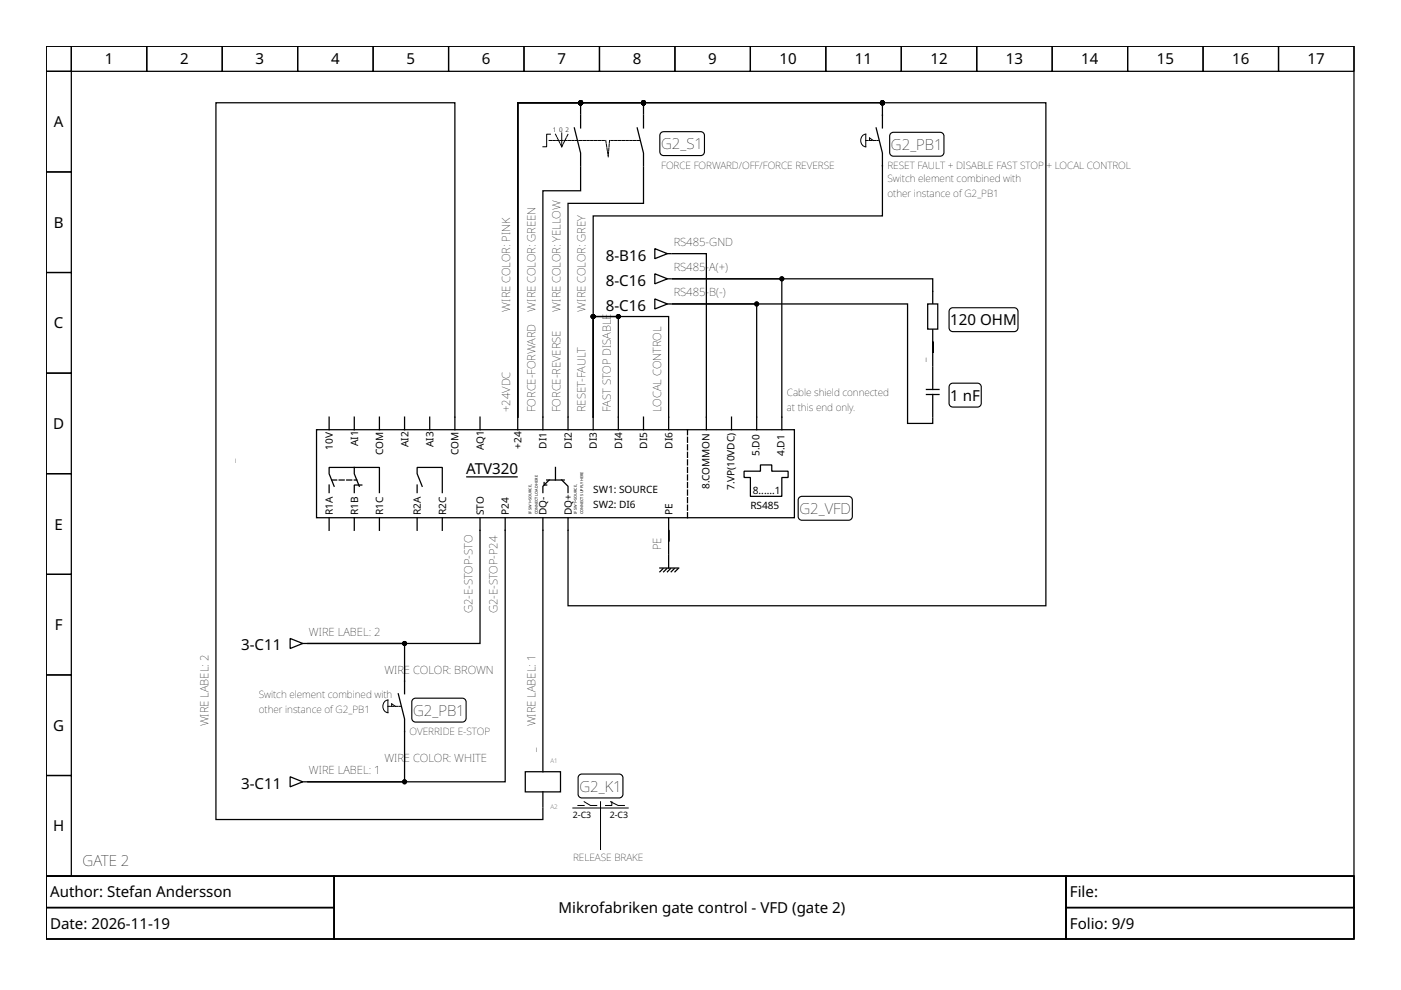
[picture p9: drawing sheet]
<svg xmlns="http://www.w3.org/2000/svg" width="297mm" height="210mm" viewBox="0 0 297 210" stroke-linecap="round" stroke-linejoin="round" font-family="sans-serif">
<g fill="none" stroke="#000" stroke-width=".27">
<path d="M9.8 9.8h277.3v176h-277.3zM9.8 9.8h5.3v5.3h-5.3zM9.8 15.1h5.3v21.4h-5.3zM15.1 9.8h16v5.3h-16zM31.1 9.8h16v5.3h-16zM47.1 9.8h16v5.3h-16zM63.1 9.8h16v5.3h-16zM79.1 9.8h16v5.3h-16zM95.1 9.8h16v5.3h-16zM111.1 9.8h16v5.3h-16zM127.1 9.8h16v5.3h-16zM143.1 9.8h16v5.3h-16z"/>
<path d="M159.1 9.8h16v5.3h-16zM175.1 9.8h16v5.3h-16zM191.1 9.8h16v5.3h-16zM207.1 9.8h16v5.3h-16zM223.1 9.8h16v5.3h-16zM239.1 9.8h16v5.3h-16zM255.1 9.8h16v5.3h-16zM271.1 9.8h16v5.3h-16zM9.8 36.5h5.3v21.3h-5.3zM121.8 27.1l1.3 5.4v2.6M123.1 24.5v2.6M135.1 27.1l1.3 5.4v2.6"/>
<path d="M136.4 24.5v2.6M9.8 57.8h5.3v21.3h-5.3zM138.8 58l2.7 1.1-2.7 1.1zM138.8 52.7l2.7 1.1-2.7 1zM141.5 59.1h.8M141.5 53.8h.8M9.8 79.1h5.3v21.3h-5.3zM138.8 63.4l2.7 1-2.7 1.1zM141.5 64.4h.8M197.8 61.8v10.6M197.8 77.8v4.8M67.1 91.1h101.3v18.7h-101.3z"/>
<path d="M69.8 88.4v2.7M75.1 99.1v1.3l1.1 2.7M75.1 88.4v2.7M80.4 88.4v2.7M85.8 88.4v2.7M91.1 88.4v2.7M96.4 88.4v2.7M101.8 88.4v2.7M109.8 88.4v2.7M115.1 88.4v2.7M117.8 99.1v2.7M120.4 88.4v2.7"/>
<path d="M125.8 88.4v2.7M131.1 88.4v2.7M136.4 88.4v2.7M141.8 88.4v2.7M149.8 88.4v2.7M155.1 88.4v2.7M157.8 99.9h3.4v-1.3h2.4v1.3h3.5v1.3h-1.3v4h-6.7v-4h-1.3zM160.4 88.4v2.7M165.8 88.4v2.7M196.4 83.6h2.7M196.4 82.6h2.7M197.8 83.6v4.8"/>
<path d="M9.8 100.4h5.3v21.4h-5.3zM69.8 102.8v1.6M69.8 109.8v2.6M70.8 103.1l-1-2.7v-1.3h10.6v5.3M75.1 109.8v2.6M76.7 102.8h-1.6v1.6M80.4 109.8v2.6M88.4 102.8v1.6M88.4 109.8v2.6M89.5 103.1l-1.1-2.7v-1.3h5.4v5.3M93.8 109.8v2.6M98.8 101.1h11"/>
<path d="M101.8 109.8v2.6M107.1 109.8v2.6M115.1 109.8v2.6M115.4 102.3v.5h.5M115.9 101.8h3.7M116.4 101.8l-1.3 1.3v1.3M119.1 101.8l1.3 1.3v1.3M120.4 109.8v2.6M141.8 109.8v2.6M9.8 121.8h5.3v21.3h-5.3zM61.5 135.4l2.7 1-2.7 1.1zM64.2 136.4h.8"/>
<path d="M9.8 143.1h5.3v21.3h-5.3zM9.8 164.4h5.3v21.4h-5.3zM61.5 164.7l2.7 1.1-2.7 1zM64.2 165.8h.8M9.8 185.8h277.3v13.3h-277.3zM9.8 185.8h61v6.6h-61zM9.8 192.4h61v6.7h-61zM70.8 185.8h155.2v13.3h-155.2zM226 185.8h61.1v6.6h-61.1zM226 192.4h61.1v6.7h-61.1z"/>
</g>
<path d="M145.8 91.1v18.7M70.3 101.8h5.3" fill="none" stroke="#000" stroke-width=".27" stroke-dasharray="1.1 .5"/>
<path d="M140.1 28.2l.6-.3h7.9a.8 .8 0 0 1 .8 .8v3.5a.8 .8 0 0 1-.8 .8h-7.9a.8 .8 0 0 1-.8-.8v-3.5zM201.5 81.5l.5-.3h5.2a.8 .8 0 0 1 .8 .8v3.5a.8 .8 0 0 1-.8 .8h-5.2a.8 .8 0 0 1-.8-.8v-3.5zM169.5 105.5l.5-.3h9.9a.8 .8 0 0 1 .8 .8v3.5a.8 .8 0 0 1-.8 .8h-9.9a.8 .8 0 0 1-.8-.8v-3.5z" fill="none" stroke="#000" stroke-width=".24"/>
<path d="M117.8 28.5l1.3 2.6M119.1 31.1l1.3-2.6M128.1 29.8h-11.9M128.4 29.8l.6 3.5M129.2 29.8l-.2 3.2M135.6 29.8h-6.4" fill="none" stroke="#000" stroke-width=".21" stroke-dasharray=".5 .3"/>
<path d="M116.7 28.5h-.8v2.6h-.8M119.1 28.2v2.9" fill="none" stroke="#000" stroke-width=".21"/>
<path d="M196.7 64.4h2.1v5.4h-2.1z" fill-rule="evenodd" fill="#fff" stroke="#000" stroke-width=".27"/>
<path d="M188.9 28.3l.5-.2h9.9a.8 .8 0 0 1 .8 .8v3.4a.8 .8 0 0 1-.8 .8h-9.9a.8 .8 0 0 1-.8-.8v-3.4zM201.5 65.5l.5-.3h13a.8 .8 0 0 1 .8 .8v3.5a.8 .8 0 0 1-.8 .8h-13a.8 .8 0 0 1-.8-.8v-3.5zM87.5 148.3l.6-.3h9.9a.8 .8 0 0 1 .8 .8v3.5a.8 .8 0 0 1-.8 .8h-9.9a.8 .8 0 0 1-.8-.8v-3.5zM122.8 164.4l.6-.3h7.9a.8 .8 0 0 1 .8 .8v3.5a.8 .8 0 0 1-.8 .8h-7.9a.8 .8 0 0 1-.8-.8v-3.5z" fill="none" stroke="#000" stroke-width=".24"/>
<g fill="none" stroke="#000" stroke-width=".27">
<path d="M123.1 24.2v-2.4h-13.3v66.6M123.1 35.4v5.1h-8v47.9M136.4 24.2v-2.4h-26.6v66.6M136.4 35.4v7.7h-16v45.3M185.8 27.1l1.3 5.4v13.3h-61.3v42.6M187.1 27.1v-5.3h-77.3v66.6M142.6 53.8h7.2v34.6M197.8 61.8v-2.7h-55.2h23.2v29.3M197.8 72.4v5.1M96.4 88.4v-66.6h-50.6v152h69.3v-2.4M109.8 88.4v-66.6h111.9v106.6h-101.3v-16M125.8 88.4v-21.3h5.3v21.3"/>
<path d="M125.8 88.4v-21.3h16v21.3M160.4 88.4v-24h-17.8h49.8v25.4h5.4v-1.1M101.8 112.4v24h-36.6h20.6v10.7M107.1 112.4v53.4h-41.9h20.6v-13.4l-1.4-5.3M115.1 112.4v47.8M141.8 117.8v2.6M141.8 112.4v5.1M139.9 120.4h4M140.6 120.6l-.7 .6M141.4 120.6l-.7 .6M142.2 120.6l-.7 .6M143 120.6l-.7 .6"/>
<path d="M143.8 120.6l-.7 .6M111.4 163.6h7.4v4.3h-7.4zM115.1 160.4v3.2M115.1 167.9v3.2"/>
</g>
<path d="M182.9 28.7l.7-.2v2.6a1.41 1.41 0 0 1-.7-2.4zM184.4 29.8v-.5l.8 .5M81.6 148.7l.6-.3v2.7a1.41 1.41 0 0 1-.6-2.4zM83 149.8v-.6l.8 .6M121.5 171.3h11.7M122.5 170.8h1.4M123.9 170l1.3 .8h1.3M127.3 170v10.1M129.5 170l1.6 .8h1.3M129.7 170v.8h-1.3" fill="none" stroke="#000" stroke-width=".21"/>
<path d="M183.6 29.8h2.6M82.2 149.8h2.7" fill="none" stroke="#000" stroke-width=".21" stroke-dasharray=".5 .3"/>
<g fill="#000" stroke="#000" stroke-width=".27">
<circle cx="123.1" cy="21.8" r=".4"/>
<circle cx="136.4" cy="21.8" r=".4"/>
<circle cx="187.1" cy="21.8" r=".4"/>
<circle cx="165.8" cy="59.1" r=".4"/>
<circle cx="125.8" cy="67.1" r=".4"/>
<circle cx="131.1" cy="67.1" r=".4"/>
<circle cx="160.4" cy="64.4" r=".4"/>
<circle cx="85.8" cy="136.4" r=".4"/>
<circle cx="85.8" cy="165.8" r=".4"/>
</g>
<g font-size="3.2">
<text x="22.2" y="13.7">1</text>
<text x="38.2" y="13.7">2</text>
<text x="54.2" y="13.7">3</text>
<text x="70.2" y="13.7">4</text>
<text x="86.2" y="13.7">5</text>
<text x="102.2" y="13.7">6</text>
<text x="118.2" y="13.7">7</text>
<text x="134.2" y="13.7">8</text>
<text x="150.2" y="13.7">9</text>
<text x="165.3" y="13.7">10</text>
<text x="181.3" y="13.7">11</text>
<text x="197.3" y="13.7">12</text>
<text x="213.3" y="13.7">13</text>
<text x="229.3" y="13.7">14</text>
<text x="245.2" y="13.7">15</text>
<text x="261.2" y="13.7">16</text>
<text x="277.2" y="13.7">17</text>
<text x="11.4" y="27">A</text>
<text x="140.2" y="31.7">G2_S1</text>
<text x="188.9" y="31.8">G2_PB1</text>
<text x="11.4" y="48.3">B</text>
<text x="128.4" y="55.2">8-B16</text>
<text x="128.4" y="60.6">8-C16</text>
<text x="128.4" y="65.9">8-C16</text>
<text x="11.4" y="69.6">C</text>
<text x="201.5" y="69">120 OHM</text>
<text x="201.5" y="85">1 nF</text>
<text x="11.3" y="91">D</text>
<text x="98.8" y="100.4">ATV320</text>
<text x="11.6" y="112.3">E</text>
<text x="169.5" y="109">G2_VFD</text>
<text x="11.6" y="133.6">F</text>
<text x="51.1" y="137.9">3-C11</text>
<text x="11.3" y="155">G</text>
<text x="87.6" y="151.8">G2_PB1</text>
<text x="51.1" y="167.2">3-C11</text>
<text x="122.8" y="167.8">G2_K1</text>
<text x="11.3" y="176.3">H</text>
<text x="17.5" y="183.6">GATE 2</text>
<text x="10.6" y="190.3">Author: Stefan Andersson</text>
<text x="226.8" y="190.3">File:</text>
<text x="10.6" y="197">Date: 2026-11-19</text>
<text x="118.4" y="193.6">Mikrofabriken gate control - VFD (gate 2)</text>
<text x="226.8" y="197">Folio: 9/9</text>
</g>
<g font-size="2.4">
<text x="142.8" y="52.2">RS485-GND</text>
<text x="142.8" y="57.5">RS485-</text>
<text x="150.4" y="57.5">A(+)</text>
<text x="142.8" y="62.8">RS485-</text>
<text x="150.4" y="62.8">B(-)</text>
<text x="108.2" y="66" transform="rotate(-90 108.2 66)">WIRE COLOR: PINK</text>
<text x="113.5" y="66" transform="rotate(-90 113.5 66)">WIRE COLOR: GREEN</text>
<text x="118.8" y="66" transform="rotate(-90 118.8 66)">WIRE COLOR: YELLOW</text>
<text x="124.2" y="66" transform="rotate(-90 124.2 66)">WIRE COLOR: GREY</text>
<text x="196.2" y="76.7" transform="rotate(-90 196.2 76.7)">_</text>
<text x="108.2" y="87.4" transform="rotate(-90 108.2 87.4)">+24VDC</text>
<text x="113.5" y="87.4" transform="rotate(-90 113.5 87.4)">FORCE-FORWARD</text>
<text x="118.8" y="87.4" transform="rotate(-90 118.8 87.4)">FORCE-REVERSE</text>
<text x="124.2" y="87.4" transform="rotate(-90 124.2 87.4)">RESET-FAULT</text>
<text x="129.5" y="87.4" transform="rotate(-90 129.5 87.4)">FAST STOP DISABLE</text>
<text x="140.2" y="87.4" transform="rotate(-90 140.2 87.4)">LOCAL CONTROL</text>
<text x="49.8" y="98.2" transform="rotate(-90 49.8 98.2)">_</text>
<text x="140.2" y="116.7" transform="rotate(-90 140.2 116.7)">PE</text>
<text x="100.2" y="130" transform="rotate(-90 100.2 130)">G2-E-STOP-STO</text>
<text x="105.5" y="130" transform="rotate(-90 105.5 130)">G2-E-STOP-P24</text>
<text x="65.5" y="134.8">WIRE LABEL: 2</text>
<text x="81.5" y="142.8">WIRE COLOR: BROWN</text>
<text x="44.2" y="154" transform="rotate(-90 44.2 154)">WIRE LABEL: 2</text>
<text x="113.5" y="154" transform="rotate(-90 113.5 154)">WIRE LABEL: 1</text>
<text x="81.5" y="161.5">WIRE COLOR: WHITE</text>
<text x="113.5" y="159.4" transform="rotate(-90 113.5 159.4)">_</text>
<text x="65.5" y="164.2">WIRE LABEL: 1</text>
</g>
<g font-size="2.1">
<text x="140.2" y="35.9">FORCE FORWARD/OFF/FORCE REVERSE</text>
<text x="188.2" y="35.9">RESET FAULT + DISABLE FAST STOP</text>
<text x="221.9" y="35.9">+ LOCAL CONTROL</text>
<text x="188.2" y="38.6">Switch element combined with</text>
<text x="188.2" y="41.8">other instance of G2_PB1</text>
<text x="166.8" y="83.9">Cable shield connected</text>
<text x="166.8" y="87.1">at this end only.</text>
<text x="70.6" y="95.4" transform="rotate(-90 70.6 95.4)">10V</text>
<text x="75.9" y="94.6" transform="rotate(-90 75.9 94.6)">AI1</text>
<text x="86.6" y="94.8" transform="rotate(-90 86.6 94.8)">AI2</text>
<text x="91.9" y="94.8" transform="rotate(-90 91.9 94.8)">AI3</text>
<text x="102.6" y="95.4" transform="rotate(-90 102.6 95.4)">AQ1</text>
<text x="110.6" y="95.1" transform="rotate(-90 110.6 95.1)">+24</text>
<text x="115.9" y="95.1" transform="rotate(-90 115.9 95.1)">DI1</text>
<text x="121.2" y="95.1" transform="rotate(-90 121.2 95.1)">DI2</text>
<text x="126.6" y="95.1" transform="rotate(-90 126.6 95.1)">DI3</text>
<text x="131.9" y="95.1" transform="rotate(-90 131.9 95.1)">DI4</text>
<text x="137.2" y="95.1" transform="rotate(-90 137.2 95.1)">DI5</text>
<text x="142.6" y="95.1" transform="rotate(-90 142.6 95.1)">DI6</text>
<text x="81.2" y="96.4" transform="rotate(-90 81.2 96.4)">COM</text>
<text x="97.2" y="96.4" transform="rotate(-90 97.2 96.4)">COM</text>
<text x="161" y="96.7" transform="rotate(-90 161 96.7)">5.D0</text>
<text x="166.3" y="96.7" transform="rotate(-90 166.3 96.7)">4.D1</text>
<text x="125.8" y="104.4">SW1: SOURCE</text>
<text x="125.8" y="107.6">SW2: DI6</text>
<text x="150.4" y="103.6" transform="rotate(-90 150.4 103.6)">8.COMMON</text>
<text x="155.7" y="103.9" transform="rotate(-90 155.7 103.9)">7.VP(10VDC)</text>
<text x="159.1" y="107.9">RS485</text>
<text x="159.6" y="104.7">8......1</text>
<text x="70.6" y="109.2" transform="rotate(-90 70.6 109.2)">R1A</text>
<text x="75.9" y="109.2" transform="rotate(-90 75.9 109.2)">R1B</text>
<text x="81.2" y="109.2" transform="rotate(-90 81.2 109.2)">R1C</text>
<text x="89.2" y="109.2" transform="rotate(-90 89.2 109.2)">R2A</text>
<text x="94.6" y="109.2" transform="rotate(-90 94.6 109.2)">R2C</text>
<text x="102.6" y="109.2" transform="rotate(-90 102.6 109.2)">STO</text>
<text x="107.9" y="109.2" transform="rotate(-90 107.9 109.2)">P24</text>
<text x="115.9" y="109.2" transform="rotate(-90 115.9 109.2)">DQ-</text>
<text x="121.2" y="109.2" transform="rotate(-90 121.2 109.2)">DQ+</text>
<text x="142.6" y="109.2" transform="rotate(-90 142.6 109.2)">PE</text>
<text x="54.8" y="147.9">Switch element combined with</text>
<text x="54.8" y="151.1">other instance of G2_PB1</text>
<text x="86.8" y="155.9">OVERRIDE E-STOP</text>
<text x="121.5" y="182.6">RELEASE BRAKE</text>
</g>
<g font-size="1.9">
<text x="121.5" y="173.4">2-C3</text>
<text x="129.3" y="173.4">2-C3</text>
</g>
<g font-size="1.3">
<text x="117.2" y="27.9">1</text>
<text x="118.6" y="27.9">0</text>
<text x="119.9" y="27.9">2</text>
<text x="116.7" y="161.8">A1</text>
<text x="116.7" y="171.4">A2</text>
</g>
<g font-size=".8">
<text x="112.7" y="109" transform="rotate(-90 112.7 109)">IF SW1=SOURCE,</text>
<text x="114" y="109" transform="rotate(-90 114 109)">CONNECT LOAD HERE</text>
<text x="122.3" y="109" transform="rotate(-90 122.3 109)">IF SW1=SOURCE,</text>
<text x="123.7" y="109" transform="rotate(-90 123.7 109)">CONNECT SUPPLY HERE</text>
</g>
</svg>
